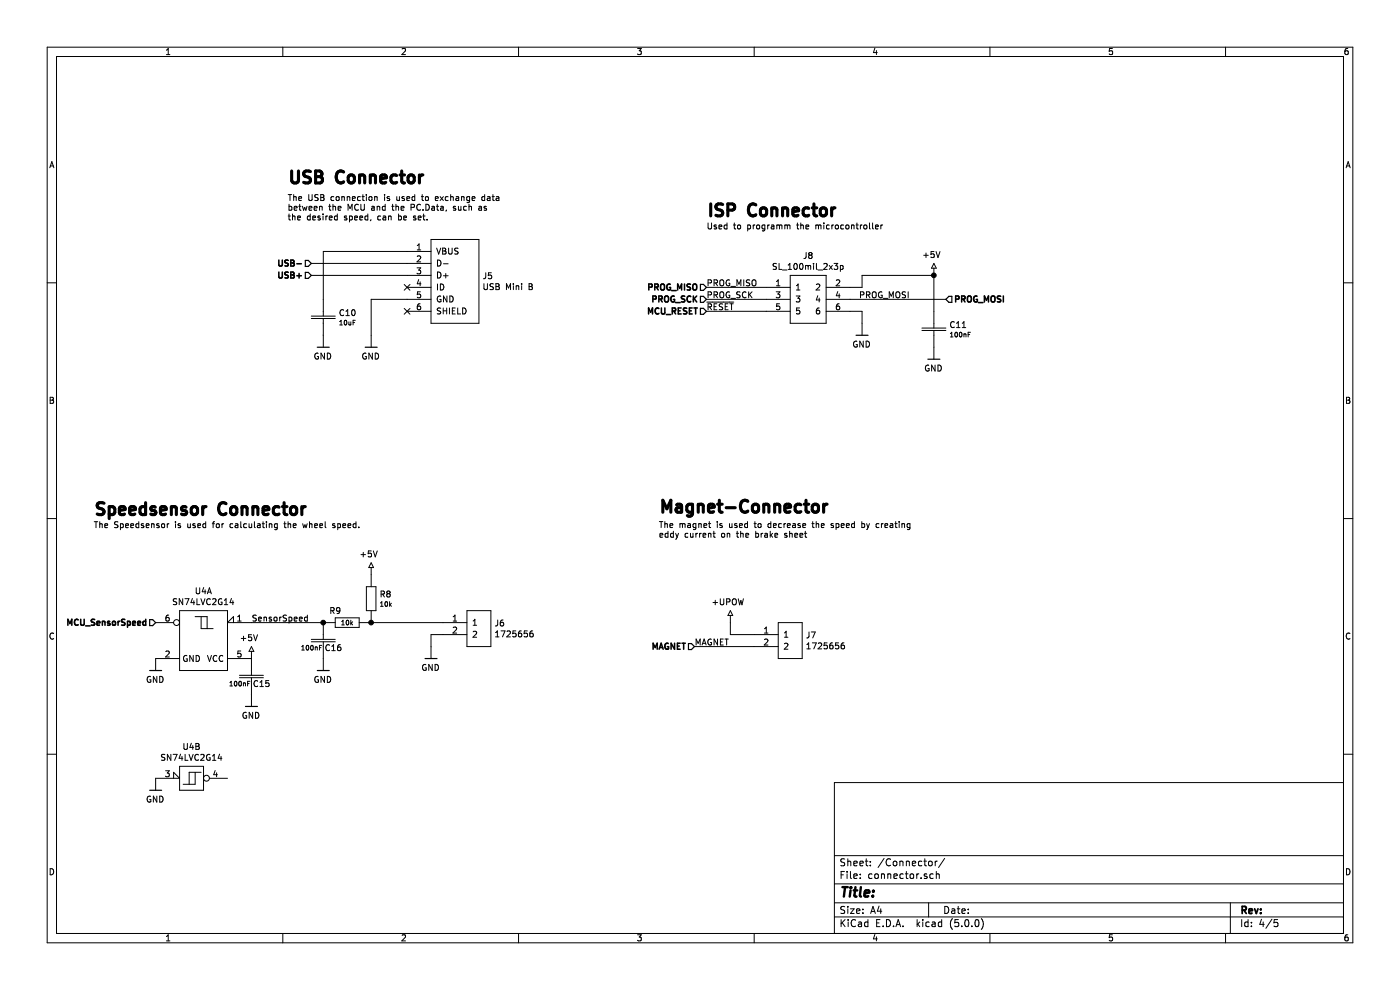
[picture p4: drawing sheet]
EESchema Schematic File Version 4
LIBS:wirbelstrombremse_regler-cache
EELAYER 29 0
EELAYER END
$Descr A4 11693 8268
encoding utf-8
Sheet 4 5
Title ""
Date ""
Rev ""
Comp ""
Comment1 ""
Comment2 ""
Comment3 ""
Comment4 ""
$EndDescr
$Comp
L kicad_joelvonrotz_connector:CON_PHOENIX_1725656 J?
U 1 1
P 3900 5100
AR Path="/5C26E024" Ref="J?"  Part="1" 
AR Path="/5C2635A4/5C26E024" Ref="J6"  Part="1" 
F 0 "J6" H 4128 4996 50  0000 L CNN
F 1 "CON_PHOENIX_1725656" H 2900 6300 50  0001 L TNN
F 2 "MECHANICAL:CON_MPT_1725656" H 2900 6200 50  0001 L TNN
F 3 "https://www.farnell.com/datasheets/2309717.pdf" H 2900 6800 50  0001 L TNN
F 4 "1725656" H 4128 4905 50  0000 L CNN "ValueSymbol"
F 5 "277-1273-ND" H 2900 6600 50  0001 L TNN "DigikeyNumber"
F 6 "651-1725656" H 2900 6500 50  0001 L TNN "MouserNumber"
F 7 "3041359" H 2900 6700 50  0001 L TNN "FarnellNumber"
	1    3900 5100
	1    0    0    -1  
$EndComp
Text Label 2100 5200 0    50   ~ 0
SensorSpeed
$Comp
L kicad_joelvonrotz_power:GND #PWR?
U 1 1
P 3600 5400
AR Path="/5C26E02B" Ref="#PWR?"  Part="1" 
AR Path="/5C2635A4/5C26E02B" Ref="#PWR0126"  Part="1" 
F 0 "#PWR0126" H 3800 5500 50  0001 C CNN
F 1 "GND" H 3596 5225 50  0000 C CNN
F 2 "" H 3600 5600 50  0001 C CNN
F 3 "" H 3600 5600 50  0001 C CNN
	1    3600 5400
	1    0    0    -1  
$EndComp
Wire Wire Line
	3700 5300 3600 5300
Wire Wire Line
	3600 5300 3600 5400
$Comp
L kicad_joelvonrotz_connector:CON_PHOENIX_1725656 J?
U 1 1
P 6500 5200
AR Path="/5C26E037" Ref="J?"  Part="1" 
AR Path="/5C2635A4/5C26E037" Ref="J7"  Part="1" 
F 0 "J7" H 6728 5096 50  0000 L CNN
F 1 "CON_PHOENIX_1725656" H 5500 6400 50  0001 L TNN
F 2 "MECHANICAL:CON_MPT_1725656" H 5500 6300 50  0001 L TNN
F 3 "https://www.farnell.com/datasheets/2309717.pdf" H 5500 6900 50  0001 L TNN
F 4 "1725656" H 6728 5005 50  0000 L CNN "ValueSymbol"
F 5 "277-1273-ND" H 5500 6700 50  0001 L TNN "DigikeyNumber"
F 6 "651-1725656" H 5500 6600 50  0001 L TNN "MouserNumber"
F 7 "3041359" H 5500 6800 50  0001 L TNN "FarnellNumber"
	1    6500 5200
	1    0    0    -1  
$EndComp
Text Label 5800 5400 0    50   ~ 0
MAGNET
Wire Wire Line
	5800 5400 6300 5400
$Comp
L kicad_joelvonrotz_power:+UPOW #PWR?
U 1 1
P 6100 5200
AR Path="/5C26E03F" Ref="#PWR?"  Part="1" 
AR Path="/5C2635A4/5C26E03F" Ref="#PWR0127"  Part="1" 
F 0 "#PWR0127" H 6100 5370 50  0001 C CNN
F 1 "+UPOW" H 6080 5373 50  0000 C CNN
F 2 "" H 6100 5400 50  0001 C CNN
F 3 "" H 6100 5400 50  0001 C CNN
	1    6100 5200
	1    0    0    -1  
$EndComp
Wire Wire Line
	6100 5300 6100 5200
Wire Wire Line
	6300 5300 6100 5300
Text Notes 5500 4300 0    100  ~ 20
Magnet-Connector
Text Notes 780  4320 0    100  ~ 20
Speedsensor Connector
$Comp
L kicad_joelvonrotz_connector:CON_MOLEX_548190572 J5
U 1 1
P 3600 2000
F 0 "J5" H 4028 1696 50  0000 L CNN
F 1 "CON_MOLEX_548190572" H 2600 3200 50  0001 L TNN
F 2 "MECHANICAL:MOLEX_54819_0572" H 2600 3100 50  0001 L TNN
F 3 "https://www.molex.com/pdm_docs/sd/548190572_sd.pdf" H 2600 3700 50  0001 L TNN
F 4 "USB Mini B" H 4028 1605 50  0000 L CNN "ValueSymbol"
F 5 "WM17116CT-ND" H 2600 3500 50  0001 L TNN "DigikeyNumber"
F 6 "538-54819-0572" H 2600 3400 50  0001 L TNN "MouserNumber"
F 7 "9786473" H 2600 3600 50  0001 L TNN "FarnellNumber"
	1    3600 2000
	1    0    0    -1  
$EndComp
$Comp
L kicad_joelvonrotz_power:GND #PWR?
U 1 1
P 3100 2800
AR Path="/5C2A11DF" Ref="#PWR?"  Part="1" 
AR Path="/5C2635A4/5C2A11DF" Ref="#PWR0128"  Part="1" 
F 0 "#PWR0128" H 3300 2900 50  0001 C CNN
F 1 "GND" H 3096 2625 50  0000 C CNN
F 2 "" H 3100 3000 50  0001 C CNN
F 3 "" H 3100 3000 50  0001 C CNN
	1    3100 2800
	1    0    0    -1  
$EndComp
Wire Wire Line
	3100 2800 3100 2500
Wire Wire Line
	3100 2500 3400 2500
$Comp
L kicad_joelvonrotz_passive:CAP_10uF_0805 C10
U 1 1
P 2700 2600
F 0 "C10" V 2712 2728 50  0000 L CNN
F 1 "CAP_10uF_0805" H 1700 3465 50  0001 L TNN
F 2 "PASSIVES:CAP_0805" H 1700 4200 50  0001 L TNN
F 3 "https://www.farnell.com/datasheets/2079185.pdf" H 1700 4300 50  0001 L TNN
F 4 "GRM21BR61E106MA73L" H 1700 4000 50  0001 L TNN "ValueSymbol"
F 5 "490-10748-1-ND" H 1700 3600 50  0001 L TNN "DigikeyNumber"
F 6 "81-GRM21BR61E106MA3L" H 1700 3700 50  0001 L TNN "MouserNumber"
F 7 "2611941" H 1700 3800 50  0001 L TNN "FarnellNumber"
F 8 "10uF" V 2795 2728 39  0000 L CNN "resistance"
	1    2700 2600
	0    1    1    0   
$EndComp
Wire Wire Line
	2700 2100 3400 2100
$Comp
L kicad_joelvonrotz_power:GND #PWR?
U 1 1
P 2700 2800
AR Path="/5C2A400C" Ref="#PWR?"  Part="1" 
AR Path="/5C2635A4/5C2A400C" Ref="#PWR0129"  Part="1" 
F 0 "#PWR0129" H 2900 2900 50  0001 C CNN
F 1 "GND" H 2696 2625 50  0000 C CNN
F 2 "" H 2700 3000 50  0001 C CNN
F 3 "" H 2700 3000 50  0001 C CNN
	1    2700 2800
	1    0    0    -1  
$EndComp
Wire Wire Line
	2700 2100 2700 2500
Wire Wire Line
	2600 2200 3400 2200
Wire Wire Line
	2600 2300 3400 2300
NoConn ~ 3400 2400
Text HLabel 2600 2200 0    50   Input ~ 10
USB-
Text HLabel 2600 2300 0    50   Input ~ 10
USB+
Text Notes 2400 1550 0    100  ~ 20
USB Connector
Text Notes 2400 1850 0    50   ~ 0
The USB connection is used to exchange data \nbetween the MCU and the PC.Data, such as \nthe desired speed, can be set.
Text Notes 780  4420 0    50   ~ 0
The Speedsensor is used for calculating the wheel speed.
Text Notes 5500 4500 0    50   ~ 0
The magnet is used to decrease the speed by creating \neddy current on the brake sheet
$Comp
L kicad_joelvonrotz_connector:SL_100mil_2x3p J?
U 1 1
P 6600 2300
AR Path="/5C3ACE0D" Ref="J?"  Part="1" 
AR Path="/5C22DAA4/5C3ACE0D" Ref="J?"  Part="1" 
AR Path="/5C2635A4/5C3ACE0D" Ref="J8"  Part="1" 
F 0 "J8" H 6750 2465 50  0000 C CNN
F 1 "SL_100mil_2x3p" H 6750 2374 50  0000 C CNN
F 2 "MECHANICAL:SL_100MIL_2x3p" H 5600 3400 50  0001 L TNN
F 3 "https://www.farnell.com/datasheets/1992055.pdf" H 5600 4000 50  0001 L TNN
F 4 "TSW-103-07-F-D" H 5600 3500 50  0001 L TNN "ValueSymbol"
F 5 "SAM10846-ND" H 5600 3800 50  0001 L TNN "DigikeyNumber"
F 6 "200-TSW10307FD" H 5600 3700 50  0001 L TNN "MouserNumber"
F 7 "2667449" H 5600 3900 50  0001 L TNN "FarnellNumber"
	1    6600 2300
	1    0    0    -1  
$EndComp
$Comp
L kicad_joelvonrotz_power:+5V #PWR?
U 1 1
P 7800 2300
AR Path="/5C3ACE19" Ref="#PWR?"  Part="1" 
AR Path="/5C22DAA4/5C3ACE19" Ref="#PWR?"  Part="1" 
AR Path="/5C2635A4/5C3ACE19" Ref="#PWR0130"  Part="1" 
F 0 "#PWR0130" H 7800 2470 50  0001 C CNN
F 1 "+5V" H 7780 2473 50  0000 C CNN
F 2 "" H 7800 2500 50  0001 C CNN
F 3 "" H 7800 2500 50  0001 C CNN
	1    7800 2300
	1    0    0    -1  
$EndComp
$Comp
L kicad_joelvonrotz_passive:CAP_100nF_0603 C?
U 1 1
P 7800 2700
AR Path="/5C3ACE24" Ref="C?"  Part="1" 
AR Path="/5C22DAA4/5C3ACE24" Ref="C?"  Part="1" 
AR Path="/5C2635A4/5C3ACE24" Ref="C11"  Part="1" 
F 0 "C11" V 7812 2828 50  0000 L CNN
F 1 "CAP_100nF_0603" H 6800 3565 50  0001 L TNN
F 2 "PASSIVES:CAP_0603" H 6800 4300 50  0001 L TNN
F 3 "https://www.farnell.com/datasheets/1958469.pdf" H 6800 4400 50  0001 L TNN
F 4 "885012206020" H 6800 4100 50  0001 L TNN "ValueSymbol"
F 5 "732-7939-1-ND" H 6800 3700 50  0001 L TNN "DigikeyNumber"
F 6 "710-885012206020" H 6800 3800 50  0001 L TNN "MouserNumber"
F 7 "2495168" H 6800 3900 50  0001 L TNN "FarnellNumber"
F 8 "100nF" V 7895 2828 39  0000 L CNN "resistance"
	1    7800 2700
	0    1    1    0   
$EndComp
Wire Wire Line
	7800 2600 7800 2300
Wire Wire Line
	7100 2400 7200 2400
Wire Wire Line
	7200 2400 7200 2300
Wire Wire Line
	7200 2300 7800 2300
Connection ~ 7800 2300
Wire Wire Line
	7100 2600 7200 2600
Wire Wire Line
	7200 2600 7200 2700
Text Label 7600 2500 2    50   ~ 0
PROG_MOSI
Text Label 5900 2400 0    50   ~ 0
PROG_MISO
Wire Wire Line
	5900 2400 6400 2400
Text Label 5900 2500 0    50   ~ 0
PROG_SCK
Wire Wire Line
	5900 2500 6400 2500
Text Label 5900 2600 0    50   ~ 0
~RESET~
Wire Wire Line
	5900 2600 6400 2600
Text Notes 5900 1825 0    100  ~ 20
ISP Connector
Text Notes 5900 1925 0    50   ~ 0
Used to programm the microcontroller
$Comp
L kicad_joelvonrotz_passive:RES_10k_0603 R8
U 1 1
P 3100 4900
F 0 "R8" V 3162 4968 50  0000 L CNN
F 1 "RES_10k_0603" H 2100 5800 50  0001 L TNN
F 2 "PASSIVES:RES_0603" H 2100 6500 50  0001 L TNN
F 3 "http://www.yageo.com/documents/recent/PYu-RC_Group_51_RoHS_L_9.pdf" H 2100 6600 50  0001 L TNN
F 4 "RC0603FR-0710KL" H 2100 6300 50  0001 L TNN "ValueSymbol"
F 5 "311-10.0KHRCT-ND" H 2100 5900 50  0001 L TNN "DigikeyNumber"
F 6 "603-RC0603FR-0710KL" H 2100 6000 50  0001 L TNN "MouserNumber"
F 7 "9238603" H 2100 6100 50  0001 L TNN "FarnellNumber"
F 8 "10k" V 3245 4968 39  0000 L CNN "resistance"
	1    3100 4900
	0    1    1    0   
$EndComp
Wire Wire Line
	3100 5200 3700 5200
$Comp
L kicad_joelvonrotz_power:+5V #PWR0131
U 1 1
P 3100 4800
F 0 "#PWR0131" H 3100 4970 50  0001 C CNN
F 1 "+5V" H 3080 4973 50  0000 C CNN
F 2 "" H 3100 5000 50  0001 C CNN
F 3 "" H 3100 5000 50  0001 C CNN
	1    3100 4800
	1    0    0    -1  
$EndComp
Text HLabel 5900 2400 0    50   Input ~ 10
PROG_MISO
Text HLabel 5900 2500 0    50   Input ~ 10
PROG_SCK
Text HLabel 5900 2600 0    50   Input ~ 10
MCU_RESET
$Comp
L kicad_joelvonrotz_power:GND #PWR?
U 1 1
P 7200 2700
AR Path="/5C3BF0F9" Ref="#PWR?"  Part="1" 
AR Path="/5C22DAA4/5C3BF0F9" Ref="#PWR?"  Part="1" 
AR Path="/5C2635A4/5C3BF0F9" Ref="#PWR0132"  Part="1" 
F 0 "#PWR0132" H 7400 2800 50  0001 C CNN
F 1 "GND" H 7196 2525 50  0000 C CNN
F 2 "" H 7200 2900 50  0001 C CNN
F 3 "" H 7200 2900 50  0001 C CNN
	1    7200 2700
	1    0    0    -1  
$EndComp
$Comp
L kicad_joelvonrotz_power:GND #PWR?
U 1 1
P 7800 2900
AR Path="/5C3C02C7" Ref="#PWR?"  Part="1" 
AR Path="/5C22DAA4/5C3C02C7" Ref="#PWR?"  Part="1" 
AR Path="/5C2635A4/5C3C02C7" Ref="#PWR0133"  Part="1" 
F 0 "#PWR0133" H 8000 3000 50  0001 C CNN
F 1 "GND" H 7796 2725 50  0000 C CNN
F 2 "" H 7800 3100 50  0001 C CNN
F 3 "" H 7800 3100 50  0001 C CNN
	1    7800 2900
	1    0    0    -1  
$EndComp
Text HLabel 7900 2500 2    50   Input ~ 10
PROG_MOSI
Wire Wire Line
	7100 2500 7900 2500
Text HLabel 5800 5400 0    50   Input ~ 10
MAGNET
Text HLabel 1300 5200 0    50   Input ~ 10
MCU_SensorSpeed
NoConn ~ 3400 2600
$Comp
L kicad_joelvonrotz_passive:CAP_100nF_0603 C16
U 1 1
P 2700 5300
F 0 "C16" V 2810 5310 50  0000 L CNN
F 1 "CAP_100nF_0603" H 1700 6165 50  0001 L TNN
F 2 "PASSIVES:CAP_0603" H 1700 6900 50  0001 L TNN
F 3 "https://www.farnell.com/datasheets/1958469.pdf" H 1700 7000 50  0001 L TNN
F 4 "885012206020" H 1700 6700 50  0001 L TNN "ValueSymbol"
F 5 "732-7939-1-ND" H 1700 6300 50  0001 L TNN "DigikeyNumber"
F 6 "710-885012206020" H 1700 6400 50  0001 L TNN "MouserNumber"
F 7 "2495168" H 1700 6500 50  0001 L TNN "FarnellNumber"
F 8 "100nF" V 2810 5110 39  0000 L CNN "resistance"
	1    2700 5300
	0    1    1    0   
$EndComp
$Comp
L kicad_joelvonrotz_power:GND #PWR?
U 1 1
P 2700 5500
AR Path="/5C10C899" Ref="#PWR?"  Part="1" 
AR Path="/5C2635A4/5C10C899" Ref="#PWR04"  Part="1" 
F 0 "#PWR04" H 2900 5600 50  0001 C CNN
F 1 "GND" H 2696 5325 50  0000 C CNN
F 2 "" H 2700 5700 50  0001 C CNN
F 3 "" H 2700 5700 50  0001 C CNN
	1    2700 5500
	1    0    0    -1  
$EndComp
$Comp
L kicad_joelvonrotz_passive:RES_10k_0603 R9
U 1 1
P 2800 5200
F 0 "R9" H 2800 5300 50  0000 C CNN
F 1 "RES_10k_0603" H 1800 6100 50  0001 L TNN
F 2 "PASSIVES:RES_0603" H 1800 6800 50  0001 L TNN
F 3 "http://www.yageo.com/documents/recent/PYu-RC_Group_51_RoHS_L_9.pdf" H 1800 6900 50  0001 L TNN
F 4 "RC0603FR-0710KL" H 1800 6600 50  0001 L TNN "ValueSymbol"
F 5 "311-10.0KHRCT-ND" H 1800 6200 50  0001 L TNN "DigikeyNumber"
F 6 "603-RC0603FR-0710KL" H 1800 6300 50  0001 L TNN "MouserNumber"
F 7 "9238603" H 1800 6400 50  0001 L TNN "FarnellNumber"
F 8 "10k" H 2900 5200 39  0000 C CNN "resistance"
	1    2800 5200
	1    0    0    -1  
$EndComp
Connection ~ 3100 5200
Wire Wire Line
	2700 5200 2100 5200
Connection ~ 2700 5200
$Comp
L kicad_joelvonrotz_IC:SN74LVC2G14 U4
U 1 1
P 1900 5100
F 0 "U4" H 2100 5265 50  0000 C CNN
F 1 "SN74LVC2G14" H 2100 5174 50  0000 C CNN
F 2 "IC:SOT-23-6" H 900 6400 50  0001 L TNN
F 3 "http://www.ti.com/lit/ds/symlink/sn74lvc2g14.pdf" H 900 6800 50  0001 L TNN
F 4 "SN74LVC2G14DBVR" H 900 6500 50  0001 L TNN "ValueSymbol"
F 5 "296-13010-1-ND" H 900 6600 50  0001 L TNN "DigikeyNumber"
F 6 "595-SN74LVC2G14DBVR" H 900 6700 50  0001 L TNN "MouserNumber"
F 7 "1470884" H 900 6300 50  0001 L TNN "FarnellNumber"
	1    1900 5100
	-1   0    0    -1  
$EndComp
$Comp
L kicad_joelvonrotz_power:GND #PWR?
U 1 1
P 1300 5500
AR Path="/5C1152FD" Ref="#PWR?"  Part="1" 
AR Path="/5C2635A4/5C1152FD" Ref="#PWR01"  Part="1" 
F 0 "#PWR01" H 1500 5600 50  0001 C CNN
F 1 "GND" H 1296 5325 50  0000 C CNN
F 2 "" H 1300 5700 50  0001 C CNN
F 3 "" H 1300 5700 50  0001 C CNN
	1    1300 5500
	1    0    0    -1  
$EndComp
$Comp
L kicad_joelvonrotz_power:+5V #PWR02
U 1 1
P 2100 5500
F 0 "#PWR02" H 2100 5670 50  0001 C CNN
F 1 "+5V" H 2080 5673 50  0000 C CNN
F 2 "" H 2100 5700 50  0001 C CNN
F 3 "" H 2100 5700 50  0001 C CNN
	1    2100 5500
	1    0    0    -1  
$EndComp
$Comp
L kicad_joelvonrotz_passive:CAP_100nF_0603 C15
U 1 1
P 2100 5600
F 0 "C15" V 2210 5610 50  0000 L CNN
F 1 "CAP_100nF_0603" H 1100 6465 50  0001 L TNN
F 2 "PASSIVES:CAP_0603" H 1100 7200 50  0001 L TNN
F 3 "https://www.farnell.com/datasheets/1958469.pdf" H 1100 7300 50  0001 L TNN
F 4 "885012206020" H 1100 7000 50  0001 L TNN "ValueSymbol"
F 5 "732-7939-1-ND" H 1100 6600 50  0001 L TNN "DigikeyNumber"
F 6 "710-885012206020" H 1100 6700 50  0001 L TNN "MouserNumber"
F 7 "2495168" H 1100 6800 50  0001 L TNN "FarnellNumber"
F 8 "100nF" V 2210 5410 39  0000 L CNN "resistance"
	1    2100 5600
	0    1    1    0   
$EndComp
$Comp
L kicad_joelvonrotz_power:GND #PWR?
U 1 1
P 2100 5800
AR Path="/5C11774E" Ref="#PWR?"  Part="1" 
AR Path="/5C2635A4/5C11774E" Ref="#PWR03"  Part="1" 
F 0 "#PWR03" H 2300 5900 50  0001 C CNN
F 1 "GND" H 2096 5625 50  0000 C CNN
F 2 "" H 2100 6000 50  0001 C CNN
F 3 "" H 2100 6000 50  0001 C CNN
	1    2100 5800
	1    0    0    -1  
$EndComp
$Comp
L kicad_joelvonrotz_IC:SN74LVC2G14 U4
U 2 1
P 1500 6400
F 0 "U4" H 1600 6565 50  0000 C CNN
F 1 "SN74LVC2G14" H 1600 6474 50  0000 C CNN
F 2 "IC:SOT-23-6" H 500 7700 50  0001 L TNN
F 3 "http://www.ti.com/lit/ds/symlink/sn74lvc2g14.pdf" H 500 8100 50  0001 L TNN
F 4 "SN74LVC2G14DBVR" H 500 7800 50  0001 L TNN "ValueSymbol"
F 5 "296-13010-1-ND" H 500 7900 50  0001 L TNN "DigikeyNumber"
F 6 "595-SN74LVC2G14DBVR" H 500 8000 50  0001 L TNN "MouserNumber"
F 7 "1470884" H 500 7600 50  0001 L TNN "FarnellNumber"
	2    1500 6400
	1    0    0    -1  
$EndComp
$Comp
L kicad_joelvonrotz_power:GND #PWR?
U 1 1
P 1300 6500
AR Path="/5C11A559" Ref="#PWR?"  Part="1" 
AR Path="/5C2635A4/5C11A559" Ref="#PWR05"  Part="1" 
F 0 "#PWR05" H 1500 6600 50  0001 C CNN
F 1 "GND" H 1296 6325 50  0000 C CNN
F 2 "" H 1300 6700 50  0001 C CNN
F 3 "" H 1300 6700 50  0001 C CNN
	1    1300 6500
	1    0    0    -1  
$EndComp
$EndSCHEMATC
